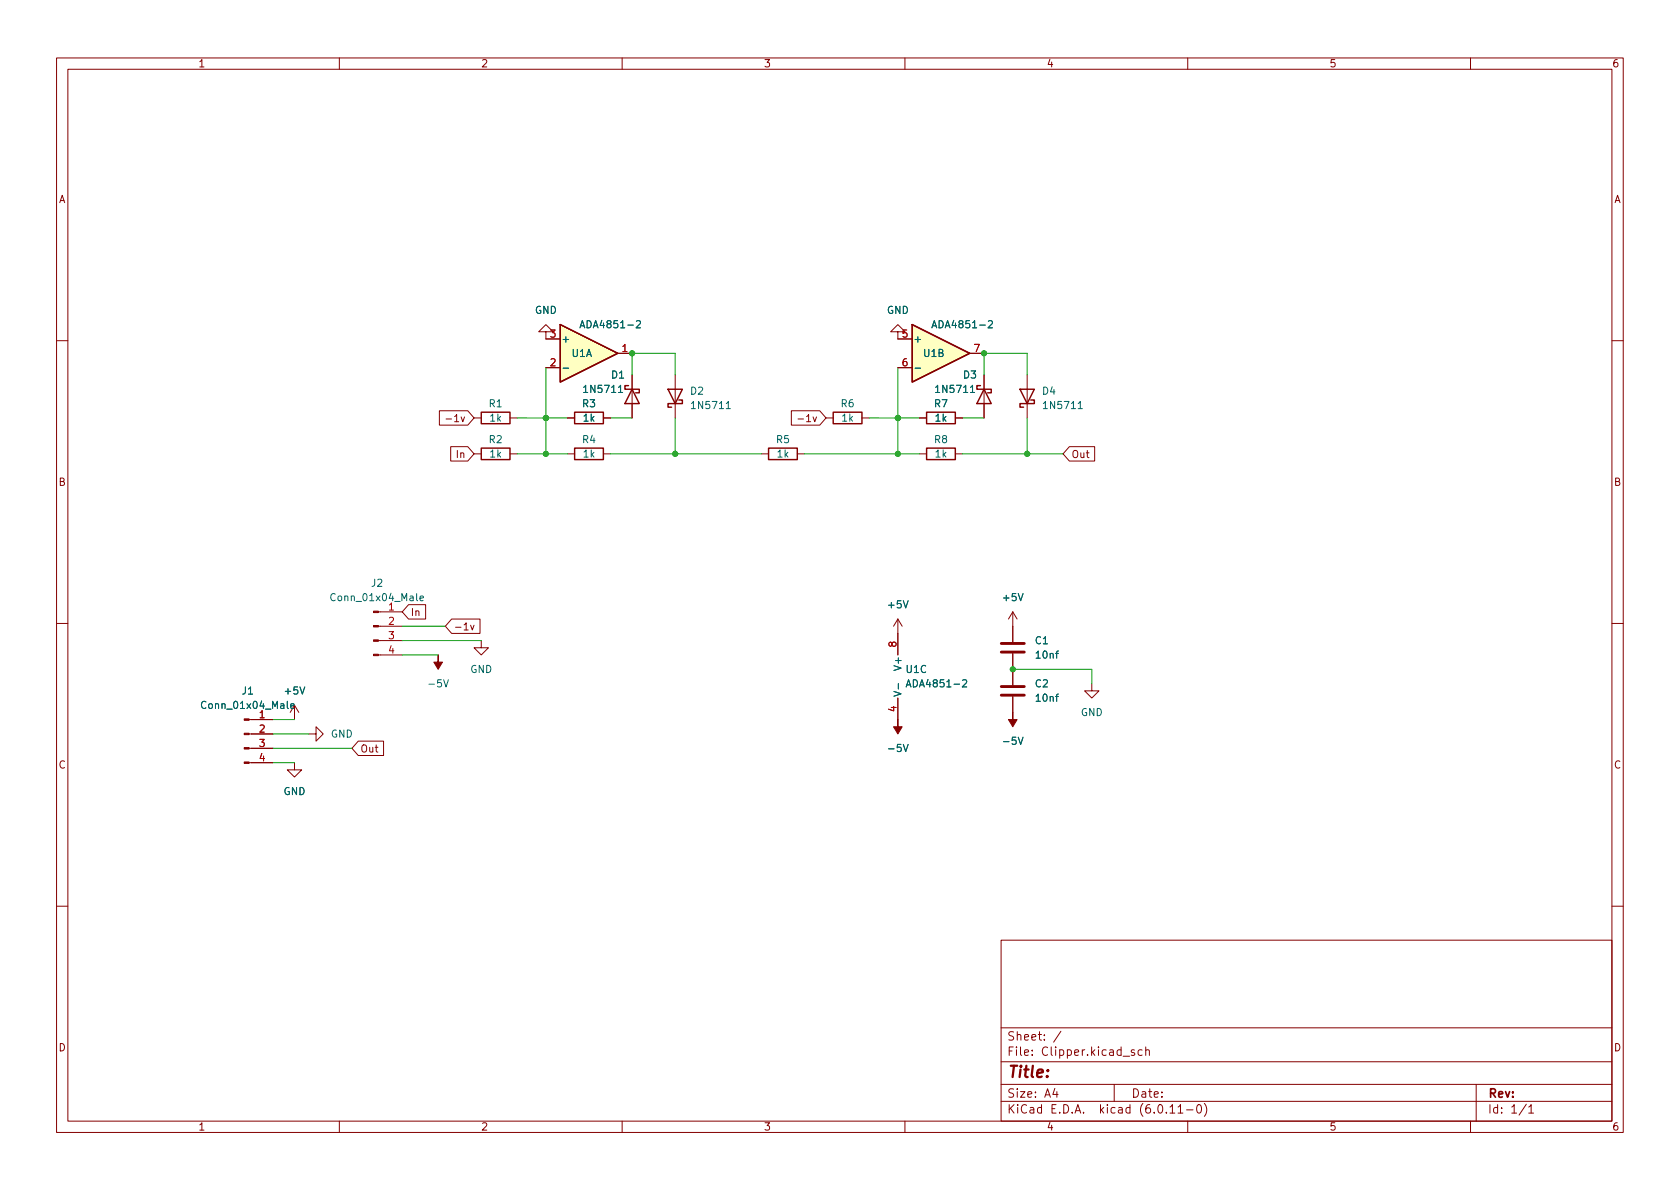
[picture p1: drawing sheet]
<svg xmlns="http://www.w3.org/2000/svg" width="297mm" height="210mm" viewBox="0 0 297 210" stroke-linecap="round" stroke-linejoin="round" font-family="sans-serif">
<g fill="none" stroke="#840000" stroke-width=".18">
<path d="M10 10.2h277v190.1h-277zM12 12.2h273v186.1h-273zM60 10.2v2M110 10.2v2M160 10.2v2M210 10.2v2M260 10.2v2M96.5 58.7h1.3l-1.3-1.3-1.3 1.3h1.3v1.2h2.6M158.7 58.7h1.3l-1.3-1.3-1.2 1.3h1.2v1.2h2.6M10 60.2h2M77.7 72.6h5l1.1 1.3-1.1 1.3h-5zM79.7 79h3l1.1 1.3-1.1 1.2h-3z"/>
<path d="M81.5 73.7l.3 .9 .3-.9M83.8 73.9h1.3M90.2 73.9h1.2M96.5 65h2.6M100.3 73.9h1.3M106.7 73.9h1.2M109.2 62.5h2.6M111.8 66.3v7.6M119.4 66.3v7.6M139.9 72.6h5l1.1 1.3-1.1 1.3h-5zM143.8 73.7l.3 .9 .3-.9M146 73.9h1.3"/>
<path d="M152.4 73.9h1.3M158.7 65h2.6M162.6 73.9h1.2M168.9 73.9h1.3M171.4 62.5h2.6M174 66.3v7.6M181.6 66.3v7.6M189.1 79h4.4v2.5h-4.4l-1.1-1.2zM285 60.2h2M83.8 80.3h1.3M90.2 80.3h1.2M100.3 80.3h1.3"/>
<path d="M106.7 80.3h1.2M134.6 80.3h1.3M141 80.3h1.2M162.6 80.3h1.2M168.9 80.3h1.3M10 110.2h2M66.9 115.8h4.2M66.9 113.3h4.2M66.9 110.7h4.2M66.9 108.2h4.2M72.2 106.9h3.1v2.6h-3.1l-1.1-1.3zM79.9 109.5h5v2.5h-5l-1.2-1.3z"/>
<path d="M83.2 110.6l.3 .8 .3-.8M85.1 113.3v1.2h1.3l-1.3 1.3-1.3-1.3h1.3M158.7 109.5v6.3M158.7 109.5l-.7 1.2M158.7 109.5l.8 1.2M179.1 108.2l-.8 1.3M179.1 108.2v5.3M179.1 115.6v5.6M179.1 108.2l.7 1.3M285 110.2h2M44 134.9h4.3M44 132.3h4.3"/>
<path d="M44 129.8h4.3M44 127.2h4.3M52.1 134.9v1.2h1.2l-1.2 1.3-1.3-1.3h1.3M52.1 124.7l-.8 1.3M52.1 124.7v2.5M52.1 124.7l.7 1.3M54.6 129.8h1.3v-1.3l1.2 1.3-1.2 1.3v-1.3M63.3 131.1h4.5v2.5h-4.5l-1.1-1.3zM158.7 123.4v3.8M179.1 123.2v2.8M193 120.9v1.3h1.3l-1.3 1.2-1.2-1.2h1.2M10 160.2h2"/>
<path d="M177 166.3h108v32h-108zM285 160.2h2M60 198.3v2M110 198.3v2M160 198.3v2M177 194.8h108M177 191.8h108M177 187.8h108M177 181.8h108M182.5 186.5v.1M182.5 185.7v.1M184.6 183.8v.1"/>
<path d="M184.6 183v.1M187.6 182.4l-1.3 1.9M197 191.8v3M201.9 185.7l-.4-.1-.3 .3v.4l.2 .3h.5M202.6 185.8l.2-.2 .3 .1 .1 .9M202.6 185.1v1.5M210 198.3v2M211.8 195.4l.1-.1a.81 .81 0 0 1 .6 .7 .81 .81 0 0 1-.3 .8h-.1a.81 .81 0 0 1-.6-.6 .81 .81 0 0 1 .3-.8zM212.9 195.1a1.72 1.72 0 0 1 0 2.3M260 198.3v2M261 191.8v6.5M270.3 195.8l.4-.5v1.5"/>
<path d="M270.3 196.8h.9"/>
</g>
<g fill="none" stroke="#006464" stroke-width=".18">
<path d="M112.5 56.8l.5-.1 .2 .4-.7 .9h.7M174.7 56.8l.5-.1 .3 .4-.8 .9h.8M99.6 65.1h.9M109.4 68.5l.3-.4v1.3M109.4 69.4h.7M128.4 71.4l.4-.4v1.3M128.4 72.3h.7M161.8 65.1h1M171.6 68.5l.4-.4v1.3M171.6 69.4h.7M190.6 71.4l.4-.4v1.3M190.6 72.3h.8"/>
<path d="M73.7 105v1.1l.1 .1M74.3 105.8l.6-.1-.1-.3h-.4l-.1 .2v.6h.5M159.7 106.2l.4 1.3 .5-1.3M180 105l.5 1.2 .4-1.2M186.6 115.5h.5M187.1 115.1l-.3 .2v1.1M50.8 124v1.1l.2 .2M51.4 124.9l.6-.2-.1-.2-.3-.1-.2 .2 .1 .6h.4M53 121.5l.5 1.2 .4-1.2M78.4 120.2l.5 1.3 .4-1.3M158.8 120.9v.9M159.7 131.6l.4 1.3 .5-1.3"/>
<path d="M170.2 120.3l.5-.1 .2 .4-.8 .9h.8M180 130.4l.5 1.2 .4-1.2M186.6 123.2h.5M187.1 122.7l-.3 .2v1.1"/>
</g>
<g fill="#840000" stroke="#840000" stroke-width=".18">
<path d="M179.1 126v1.2h.7l-.7 1.3-.8-1.3h.8z"/>
<path d="M158.7 127.2v1.3h.8l-.8 1.3-.7-1.3h.7z"/>
<path d="M43.2 134.7h.8v.3h-.8z"/>
<path d="M43.2 132.2h.8v.3h-.8z"/>
<path d="M43.2 129.7h.8v.2h-.8z"/>
<path d="M43.2 127.1h.8v.3h-.8z"/>
<path d="M66 115.7h.9v.2h-.9z"/>
<path d="M66 113.2h.9v.2h-.9z"/>
<path d="M66 110.6h.9v.3h-.9z"/>
<path d="M66 108.1h.9v.2h-.9z"/>
<path d="M77.5 115.8v1.3h.7l-.7 1.3-.8-1.3h.8z"/>
</g>
<g fill="none" stroke="#840000" stroke-width=".25">
<path d="M99.1 57.4l10.1 5.1-10.1 5.1zM161.3 57.4l10.1 5.1-10.1 5.1zM85.1 79.2h5.1v2.1h-5.1zM85.1 72.9h5.1v2h-5.1zM101.6 79.2h5.1v2.1h-5.1zM101.6 72.9h5.1v2h-5.1zM111.1 68.2h-.6v.6h2.5v.7h-.6M111.8 68.8l1.2 2.6h-2.5zM118.1 68.8h2.5l-1.2 2.6zM120 70.7h.6v.7h-2.5v.6h.6M135.9 79.2h5.1v2.1h-5.1zM147.3 72.9h5.1v2h-5.1z"/>
<path d="M163.8 79.2h5.1v2.1h-5.1zM163.8 72.9h5.1v2h-5.1zM173.4 68.2h-.7v.6h2.6v.7h-.7M174 68.8l1.3 2.6h-2.6zM180.3 68.8h2.6l-1.3 2.6zM182.2 70.7h.7v.7h-2.6v.6h.7"/>
</g>
<g fill="#ffffc2" stroke="#ffffc2" stroke-width=".18">
<path d="M99.1 57.4l10.1 5.1-10.1 5.1z"/>
<path d="M161.3 57.4l10.1 5.1-10.1 5.1z"/>
</g>
<path d="M177 115.3h4.1M177 113.8h4.1M177 122.9h4.1M177 121.4h4.1" fill="none" stroke="#840000" stroke-width=".51"/>
<g fill="none" stroke="#009600" stroke-width=".18">
<path d="M91.4 73.9h8.9M96.5 65v15.3M107.9 73.9h3.9M111.8 66.3v-3.8h7.6v3.8M119.4 73.9v6.4M153.7 73.9h8.9M158.7 65v15.3M170.2 73.9h3.8M174 66.3v-3.8h7.6v3.8M181.6 73.9v6.4M91.4 80.3h8.9M107.9 80.3h26.7"/>
<path d="M142.2 80.3h20.4M170.2 80.3h17.8M71.1 110.7h7.6M71.1 115.8h6.4M71.1 113.3h14M179.1 118.4h13.9v2.5M48.3 129.8h6.3M48.3 127.2h3.8M48.3 134.9h3.8M48.3 132.3h13.9"/>
</g>
<g fill="#009600" stroke="#009600" stroke-width=".18">
<circle cx="111.8" cy="62.5" r=".46"/>
<circle cx="96.5" cy="80.3" r=".46"/>
<circle cx="96.5" cy="73.9" r=".46"/>
<circle cx="181.6" cy="80.3" r=".46"/>
<circle cx="158.7" cy="80.3" r=".46"/>
<circle cx="158.7" cy="73.9" r=".46"/>
<circle cx="119.4" cy="80.3" r=".46"/>
<circle cx="174" cy="62.5" r=".46"/>
<circle cx="179.1" cy="118.4" r=".46"/>
</g>
<text font-size="2.8" fill="#840000" x="178" y="191.2">Title:</text>
<g font-size="2.1" fill="#840000">
<text x="178" y="184.5">Sheet:</text>
<text x="178" y="187.2">File:</text>
<text x="184.4" y="187.2">Clipper.kicad_sch</text>
<text x="178" y="197.4">KiCad</text>
<text x="178" y="194.6">Size:</text>
<text x="184.7" y="194.6">A4</text>
<text x="185.7" y="197.4">E.D.A.</text>
<text x="194.6" y="197.4">kicad</text>
<text x="200" y="194.6">Date:</text>
<text x="201.8" y="197.4">(6.0.11-0)</text>
<text x="263" y="194.6">Rev:</text>
<text x="263" y="197.4">Id:</text>
<text x="267.1" y="197.4">1/1</text>
</g>
<g font-size="1.8" fill="#840000">
<text x="35" y="12.3">1</text>
<text x="85" y="12.3">2</text>
<text x="135" y="12.3">3</text>
<text x="185" y="12.3">4</text>
<text x="235" y="12.3">5</text>
<text x="285" y="12.3">6</text>
<text x="10.4" y="36.3">A</text>
<text x="285.4" y="36.3">A</text>
<text x="78.5" y="75">-1v</text>
<text x="140.7" y="75">-1v</text>
<text x="80.5" y="81.4">In</text>
<text x="189.4" y="81.4">Out</text>
<text x="10.3" y="86.3">B</text>
<text x="285.3" y="86.3">B</text>
<text x="72.5" y="109.3">In</text>
<text x="80.2" y="111.9">-1v</text>
<text x="10.3" y="136.3">C</text>
<text x="63.7" y="133.4">Out</text>
<text x="285.3" y="136.3">C</text>
<text x="10.3" y="186.3">D</text>
<text x="285.3" y="186.3">D</text>
<text x="35" y="200.3">1</text>
<text x="85" y="200.3">2</text>
<text x="135" y="200.3">3</text>
<text x="185" y="200.3">4</text>
<text x="235" y="200.3">5</text>
<text x="285" y="200.3">6</text>
</g>
<g font-size="1.8" fill="#006464">
<text x="94.5" y="55.9">GND</text>
<text x="102.3" y="58.4">ADA4851-2</text>
<text x="156.7" y="55.9">GND</text>
<text x="164.6" y="58.4">ADA4851-2</text>
<text x="99.2" y="61">+</text>
<text x="101" y="63.5">U1A</text>
<text x="161.4" y="61">+</text>
<text x="163.1" y="63.5">U1B</text>
<text x="102.9" y="69.9">1N5711</text>
<text x="108" y="67.3">D1</text>
<text x="121.9" y="70.2">D2</text>
<text x="165.1" y="69.9">1N5711</text>
<text x="170.2" y="67.3">D3</text>
<text x="184.2" y="70.2">D4</text>
<text x="86.3" y="72.4">R1</text>
<text x="86.4" y="74.9">1k</text>
<text x="102.8" y="72.4">R3</text>
<text x="102.9" y="74.9">1k</text>
<text x="121.9" y="72.7">1N5711</text>
<text x="148.5" y="72.4">R6</text>
<text x="148.7" y="74.9">1k</text>
<text x="165.1" y="72.4">R7</text>
<text x="165.2" y="74.9">1k</text>
<text x="184.2" y="72.7">1N5711</text>
<text x="86.3" y="78.7">R2</text>
<text x="86.4" y="81.3">1k</text>
<text x="102.8" y="78.7">R4</text>
<text x="102.9" y="81.3">1k</text>
<text x="137.1" y="78.7">R5</text>
<text x="137.2" y="81.3">1k</text>
<text x="165.1" y="78.7">R8</text>
<text x="165.2" y="81.3">1k</text>
<text x="58.2" y="106.7">Conn_01x04_Male</text>
<text x="65.5" y="104.1">J2</text>
<text x="156.7" y="108">+5V</text>
<text x="177.1" y="106.7">+5V</text>
<text x="83.1" y="119.4">GND</text>
<text x="159.8" y="118.8" transform="rotate(-90 159.8 118.8)">V+</text>
<text x="160" y="119.4">U1C</text>
<text x="182.9" y="114.3">C1</text>
<text x="182.9" y="116.8">10nf</text>
<text x="35.3" y="125.7">Conn_01x04_Male</text>
<text x="42.7" y="123.2">J1</text>
<text x="50.1" y="123.2">+5V</text>
<text x="75.5" y="121.9">-5V</text>
<text x="159.8" y="123.3" transform="rotate(-90 159.8 123.3)">V-</text>
<text x="160" y="121.9">ADA4851-2</text>
<text x="182.9" y="121.9">C2</text>
<text x="182.9" y="124.5">10nf</text>
<text x="58.4" y="130.8">GND</text>
<text x="191" y="127">GND</text>
<text x="156.7" y="133.4">-5V</text>
<text x="177.1" y="132.1">-5V</text>
<text x="50.1" y="141">GND</text>
</g>
<g font-size="1.8" fill="#a90000">
<text x="97.1" y="59.7">3</text>
<text x="159.3" y="59.7">5</text>
<text x="97.1" y="64.8">2</text>
<text x="109.8" y="62.2">1</text>
<text x="159.3" y="64.8">6</text>
<text x="172" y="62.2">7</text>
<text x="68.5" y="107.9">1</text>
<text x="68.5" y="110.5">2</text>
<text x="68.5" y="113">3</text>
<text x="68.5" y="115.6">4</text>
<text x="158.5" y="114.6" transform="rotate(-90 158.5 114.6)">8</text>
<text x="45.7" y="127">1</text>
<text x="45.7" y="129.5">2</text>
<text x="158.5" y="126" transform="rotate(-90 158.5 126)">4</text>
<text x="45.7" y="132.1">3</text>
<text x="45.7" y="134.6">4</text>
</g>
</svg>
